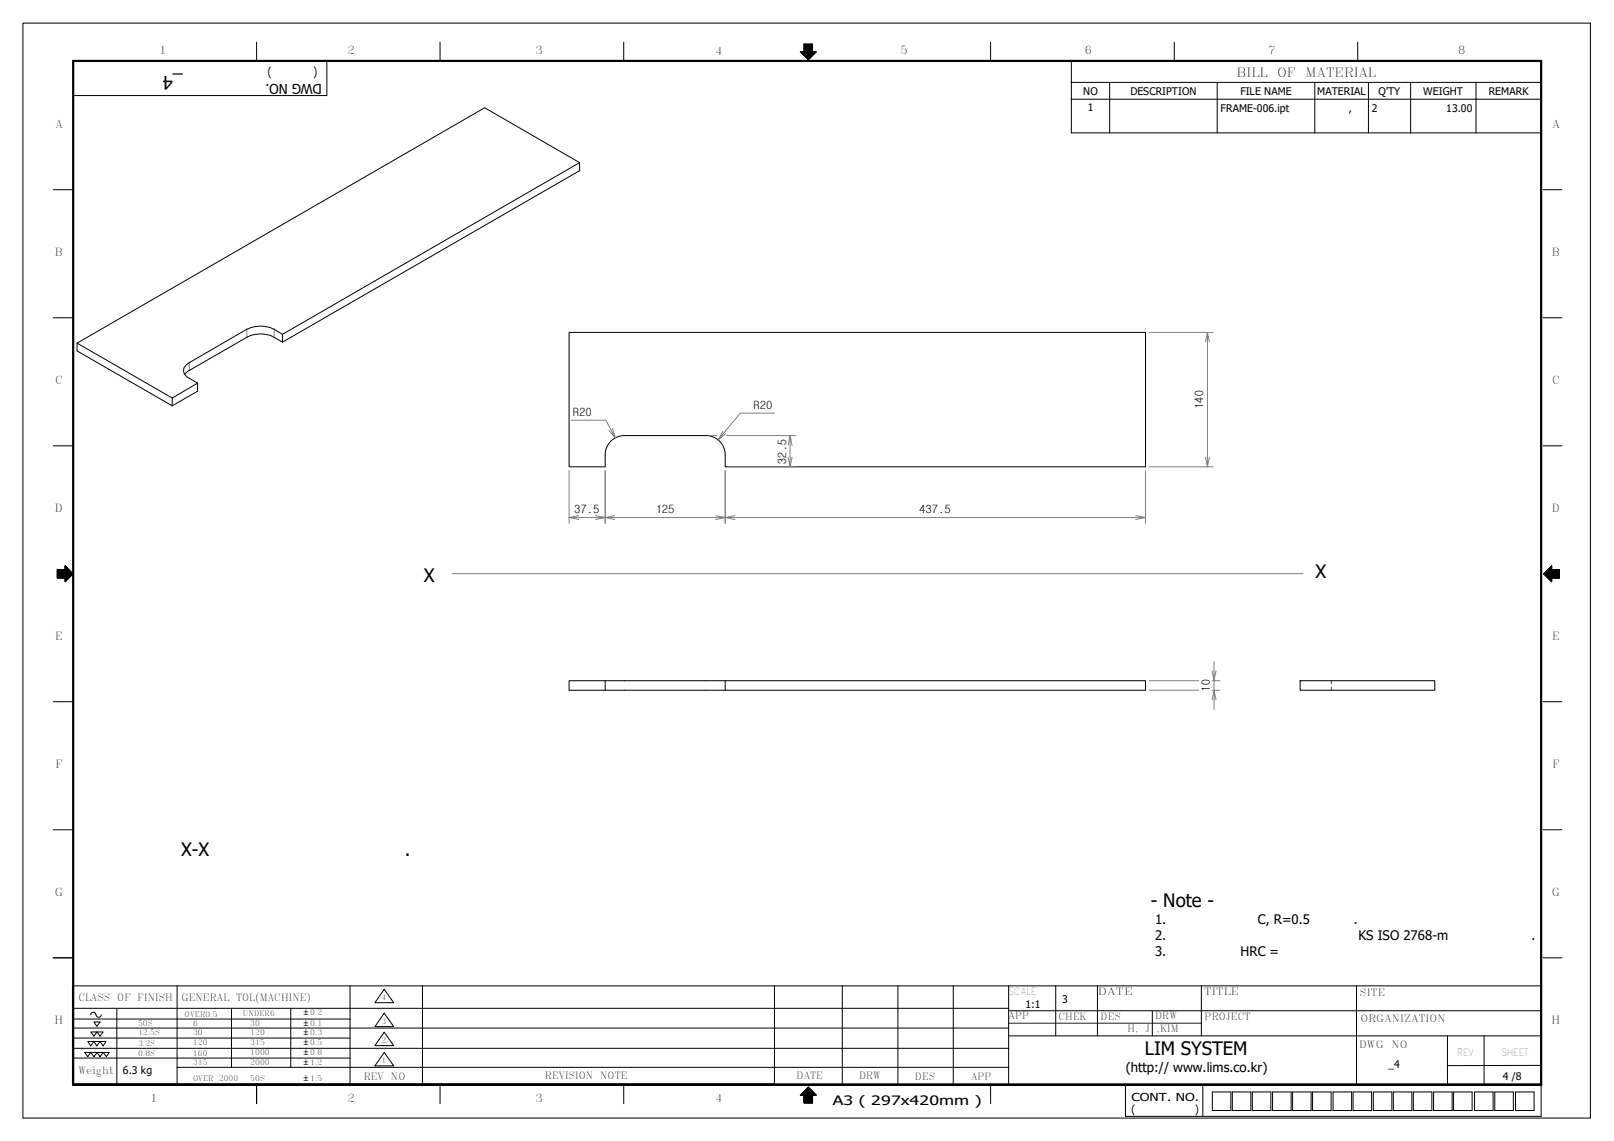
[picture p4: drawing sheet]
<svg xmlns="http://www.w3.org/2000/svg" width="420mm" height="297mm" viewBox="0 0 420 297" stroke-linecap="round" stroke-linejoin="round" font-family="sans-serif">
<g fill="none" stroke="#000" stroke-width=".26">
<path d="M212.5 13.5l-2.1 2M150.9 42.3l-77.4 44.7M49.3 98.5l2.1 1.2v2.1l-6.6 3.8-24.7-14.2v-2.1l24.7 14.3M51.4 99.7l-6.6 3.9v2M64.3 87.8l-15 8.6M71.4 87.8l2.1 1.3v-2.1a10.9 10.9 0 0 0-3.8-1.9 8.5 8.5 0 0 0-5.4 .6l-15 8.7M73.5 89.1l77.4-44.7v-2.1l-24.7-14.2-106.1 61.2M162.6 113.4h21.2a5 5 0 0 1 5 5v3.1h109.4v-35h-150.1v35h9.4a7.9 7.9 0 0 1 1.2-6.3 5 5 0 0 1 3.8-1.8M157.5 177.2h-9.4v2.5h150.1v-2.5h-109.4M157.5 177.2h31.3M157.5 177.2v2.5M188.8 177.2v2.5"/>
<path d="M338.5 177.2h35v2.5h-35z"/>
</g>
<path d="M346.6 177.2v.8M346.6 178.9v.8" fill="none" stroke="#008000" stroke-width=".26"/>
<path d="M49.3 94.4v2M64.3 85.7v2.1M71.4 85.7v2.1M117.7 149.3h221.5" fill="none" stroke="#808080" stroke-width=".26"/>
<g fill="none" stroke="#000" stroke-width=".26">
<path d="M66.8 11v4.9M85.1 16.1v8.8h-66.1M114.6 11v4.9M162.4 11v4.9M257.9 11v4.9M305.7 11v4.9M353.4 11v4.9M13.8 49.4h4.9M401.7 49.4h4.9M13.8 82.7h4.9M49.3 94.4a2.14 2.14 0 0 0-1.5 2 2.14 2.14 0 0 0 1.5 2.1M49.3 96.4l-1.2 1.1"/>
<path d="M64.3 87.8a7.6 7.6 0 0 1 7.1 0M401.7 82.7h4.9M13.8 116.1h4.9M401.7 116.1h4.9M14.9 148.3h2.1v-1l2 2.1-2 2v-.9h-2.1zM13.8 182.7h4.9M401.7 182.7h4.9M13.8 216h4.9M401.7 216h4.9M13.8 249.4h4.9M401.7 249.4h4.9M66.8 282.4v4.9"/>
<path d="M114.6 282.4v4.9M162.4 282.4v4.9M257.9 282.4v4.9M313.1 282.4v8.1M315.6 284.3h4.8v4.8h-4.8zM320.8 284.3h4.8v4.8h-4.8zM326 284.3h4.8v4.8h-4.8zM331.3 284.3h4.8v4.8h-4.8zM336.5 284.3h4.8v4.8h-4.8zM341.7 284.3h4.8v4.8h-4.8zM347 284.3h4.9v4.8h-4.9zM352.2 284.3h4.9v4.8h-4.9z"/>
<path d="M357.5 284.3h4.8v4.8h-4.8zM362.7 284.3h4.8v4.8h-4.8zM367.9 284.3h4.8v4.8h-4.8zM373.2 284.3h4.8v4.8h-4.8zM378.4 284.3h4.8v4.8h-4.8zM383.9 284.3h4.8v4.8h-4.8zM389.1 284.3h4.9v4.8h-4.9zM394.5 284.3h4.9v4.8h-4.9zM401.2 282.4v8.2h-108.2"/>
</g>
<!-- layer: 0 -->
<path d="M401.9 149.4l2-1.1v2.2zM401.9 149.4l2 1.1v.9zM403.9 147.3v1l-2 1.1zM403.9 148.3h2.1v2.2zM403.9 148.3l2.1 2.2h-2.1zM209.3 285.1l2.2 2h-2.2zM209.3 285.1h2.2v2zM210.4 283l1.1 2.1h-2.2zM210.4 283l2.1 2.1h-1zM208.3 285.1l2.1-2.1-1.1 2.1z" fill="#000" stroke="#000" stroke-width=".26"/>
<path d="M14.9 148.3h2.1l-2.1 2.2zM17 148.3v2.2h-2.1zM17 148.3l2 1.1-2 1.1zM17 150.5l2-1.1-2 2zM17 147.3l2 2.1-2-1.1z" fill="#000" stroke="#000" stroke-width=".26"/>
<path d="M209.3 13.5h2.2l-1.1 2zM208.3 13.5h1l1.1 2zM209.3 11.5h2.2v2zM209.3 11.5l2.2 2h-2.2zM211.5 13.5h1l-2.1 2z" fill="#000" stroke="#000" stroke-width=".26"/>
<g fill="none" stroke="#000" stroke-width=".26">
<path d="M278.9 21.4v-5.5h122.3v5.5M278.9 21.4h122.3v4.4M278.9 21.4v13.2h122.3v-8.8M278.9 25.8h122.3M288.9 21.4v13.2M316.9 21.4v13.2M342.3 21.4v13.2M356.2 21.4v13.2M367.2 21.4v13.2M384.2 21.4v13.2M46.1 256.7v25.5M91.1 256.7v25.5"/>
<path d="M100 257.5l2.5 3.5h-4.9zM110 256.6v25.6M201.6 256.7v25.5h-182.7v-25.5h382.3v25.5h-382.3M219.3 256.7v25.7M233.7 256.7v25.7M248.2 256.7v25.5M262.6 256.7v25.5M274.8 256.7v13M285.7 256.7v13M312.7 256.7v13M353.1 256.7v25.5M18.9 275.4h72.2"/>
<path d="M18.9 270.2h72.2M18.9 265.3h72.2M18.9 267.6h243.6M18.9 262.5h243.7M18.9 272.9h243.7M22 274h1.6l-.7 1.1zM22.9 271.1h1.5l-.8 1.2zM23.6 274h1.7l-.9 1.1zM23.6 268.7h1.7l-.9 1zM23.6 264.2a.67 .67 0 0 1 .7-.7 .67 .67 0 0 1 .7 .7M24.4 271.1h1.6l-.8 1.2zM24.4 266.1h1.6l-.8 1.1z"/>
<path d="M25 264.2a.67 .67 0 0 0 .7 .6 .67 .67 0 0 0 .7-.6M25.3 274h1.6l-.9 1.1zM25.3 268.7h1.6l-.9 1zM26 271.1h1.6l-.7 1.2zM26.9 274h1.5l-.7 1.1zM30.4 262.5v19.7M46.1 277.9h216.5M60.3 262.5v15.4M75.7 262.5v15.4M100 263.8l2.5 3.5h-4.9zM100 268.7l2.5 3.5h-4.9zM100 274l2.5 3.5h-4.9z"/>
<path d="M262.6 263.1h138.6M262.6 269.7h138.6M300 263.1v6.6M376.8 269.7v12.5M386.3 269.7v12.5M401.2 277.4h-24.4"/>
</g>
<!-- layer: SkizziergeometrieWIN-ISO -->
<path d="M6 6h408v285.1h-408z" fill="none" stroke="#000" stroke-width=".26"/>
<!-- layer: 0 -->
<path d="M212.5 13.5h-1v-2h-2.2v2h-1l2.1 2M14.9 148.3h2.1v-1l2 2.1-2 2v-.9h-2.1zM403.9 147.3v1h2.1v2.2h-2.1v.9l-2-2zM208.3 285.1l2.1-2.1 2.1 2.1h-1v2h-2.2v-2zM293 282.4v8.2" fill="none" stroke="#000" stroke-width=".26"/>
<path d="M19 15.9h382.2v266.5h-382.2z" fill="none" stroke="#000" stroke-width=".57"/>
<path d="M262.6 266.4h50.1" fill="none" stroke="#400040" stroke-width=".26"/>
<g fill="none" stroke="#808080" stroke-width=".26">
<path d="M299.1 86.5h16.7M314.3 86.5l-.5 2.5M314.8 89l-.5-2.5v35l-.5-2.5M148.7 109.4h9l2.5 4.6-1.6-1.9M159.4 111.6l.8 2.4M184.8 113.4h1.8M188.9 112.9l-2 1.6M189.2 113.4h18M201.7 107.6h-9l-5.8 6.9 1.3-2.2M205.7 113.4l-.5 2.5M206.2 115.9l-.5-2.5v8.1l-.5-2.5M206.2 119l-.5 2.5"/>
<path d="M314.8 119l-.5 2.5M148.1 134.7l2.6 .5M148.1 122.5v13.8M150.7 134.2l-2.6 .5h9.4l-2.4 .5M155.1 134.2l4.9 1M157.5 122.5v13.8M160 134.2l-2.5 .5h31.3l-2.5 .5M186.3 134.2l5 1M188.8 122.5v13.8M189.8 121.5h17.4M191.3 134.2l-2.5 .5h109.4l-2.5 .5M295.7 134.2l2.5 .5"/>
<path d="M298.2 122.5v13.8M299.1 121.5h16.7M299.1 177.2h12.9M299.1 179.7h12.9M315.5 177.2h2.1M315.5 179.7h2.1M316 172.2v5l-.5-2.5M316.5 174.7l-.5 2.5v2.5l-.5 2.5M316.5 182.2l-.5-2.5v5"/>
</g>
<g font-size="4.8">
<text x="47.6" y="19.8" transform="rotate(180 47.6 19.8)">_4</text>
<text x="110.4" y="151.4">X</text>
<text x="342.5" y="150.4">X</text>
<text x="47.2" y="222.9">X-X</text>
<text x="105.3" y="222.9">.</text>
<text x="299.6" y="236.1">- Note -</text>
<text x="298" y="274.6">LIM SYSTEM</text>
</g>
<text font-size="3.5" x="83.8" y="21.8" transform="rotate(-180 83.8 21.8)">DWG NO.</text>
<g font-size="3.4">
<text x="300.7" y="240.6">1.</text>
<text x="300.7" y="244.7">2.</text>
<text x="327.5" y="240.6">C, R=0.5</text>
<text x="352.4" y="240.6">.</text>
<text x="353.6" y="244.7">KS ISO 2768-m</text>
<text x="398.7" y="244.7">.</text>
<text x="300.7" y="248.8">3.</text>
<text x="322.9" y="248.8">HRC =</text>
<text x="293.1" y="279.1">(http:// www.lims.co.kr)</text>
<text x="216.8" y="287.6">A3 ( 297x420mm )</text>
</g>
<g font-size="3.3">
<text x="321.9" y="19.9">BILL</text>
<text x="332.5" y="19.9">OF</text>
<text x="339.9" y="19.9">MATERIAL</text>
</g>
<g font-size="3.1">
<text x="70.7" y="18.1" transform="rotate(180 70.7 18.1)">)</text>
<text x="82.5" y="18.1" transform="rotate(180 82.5 18.1)">(</text>
</g>
<g font-size="3">
<text x="196.2" y="106.5">R20</text>
<text x="313.2" y="106.5" transform="rotate(-90 313.2 106.5)">140</text>
<text x="149.2" y="108.3">R20</text>
<text x="204.7" y="120.8" transform="rotate(-90 204.7 120.8)">32.5</text>
<text x="149.5" y="133.7">37.5</text>
<text x="170.7" y="133.7">125</text>
<text x="239.3" y="133.7">437.5</text>
<text x="315" y="180.1" transform="rotate(-90 315 180.1)">10</text>
</g>
<g font-size="2.9">
<text x="41.5" y="14.1">1</text>
<text x="90.4" y="14.1">2</text>
<text x="139.4" y="14.1">3</text>
<text x="186.2" y="14.2">4</text>
<text x="234.4" y="14.1">5</text>
<text x="282.4" y="14.1">6</text>
<text x="330.1" y="14.1">7</text>
<text x="379.6" y="14.1">8</text>
<text x="14.4" y="33.3">A</text>
<text x="404.1" y="33.3">A</text>
<text x="14.3" y="66.6">B</text>
<text x="404" y="66.6">B</text>
<text x="14.4" y="99.9">C</text>
<text x="404.1" y="99.9">C</text>
<text x="14.3" y="133.2">D</text>
<text x="404" y="133.2">D</text>
<text x="14.4" y="166.5">E</text>
<text x="404.1" y="166.5">E</text>
<text x="14.4" y="199.9">F</text>
<text x="404.1" y="199.9">F</text>
<text x="14.3" y="233.2">G</text>
<text x="404" y="233.2">G</text>
<text x="14.2" y="266.5">H</text>
<text x="403.9" y="266.5">H</text>
<text x="39.1" y="286.9">1</text>
<text x="90.4" y="286.8">2</text>
<text x="139.4" y="286.8">3</text>
<text x="186.2" y="286.8">4</text>
<text x="294.6" y="286.5">CONT. NO.</text>
<text x="294.6" y="289.9">(</text>
<text x="311.1" y="289.9">)</text>
</g>
<g font-size="2.7">
<text x="282" y="24.7">NO</text>
<text x="283.1" y="29">1</text>
<text x="294.3" y="24.7">DESCRIPTION</text>
<text x="317.8" y="29.1">FRAME-006.ipt</text>
<text x="322.9" y="24.6">FILE NAME</text>
<text x="342.9" y="24.6">MATERIAL</text>
<text x="351.2" y="29.1">,</text>
<text x="357.1" y="29.1">2</text>
<text x="358.8" y="24.7">Q'TY</text>
<text x="370.5" y="24.7">WEIGHT</text>
<text x="376.5" y="29.1">13.00</text>
<text x="387.5" y="24.6">REMARK</text>
<text x="267" y="262.4">1:1</text>
<text x="276.5" y="261.2">3</text>
<text x="32" y="279.6">6.3 kg</text>
<text x="361.4" y="278">_4</text>
<text x="391.2" y="281.1">4 /8</text>
</g>
<g font-size="2.6">
<text x="20.4" y="260.5">CLASS</text>
<text x="30.5" y="260.5">OF FINISH</text>
<text x="47.2" y="260.7">GENERAL TOL(MACHINE)</text>
<text x="262.6" y="258.9">SCALE</text>
<text x="285.8" y="259.1">DATE</text>
<text x="313.5" y="259.1">TITLE</text>
<text x="353.9" y="259.4">SITE</text>
<text x="262.6" y="265.2">APP</text>
<text x="275.5" y="265.4">CHEK</text>
<text x="286.5" y="265.5">DES</text>
<text x="293.5" y="268.8">H, J</text>
<text x="300.7" y="265.3">DRW</text>
<text x="301.2" y="268.8">,KIM</text>
<text x="313.6" y="265.6">PROJECT</text>
<text x="354.1" y="266.1">ORGANIZATION</text>
<text x="353.8" y="272.7">DWG</text>
<text x="362.3" y="272.7">NO</text>
<text x="379.3" y="274.9">REV</text>
<text x="390.8" y="274.9">SHEET</text>
<text x="20.4" y="279.5">Weight</text>
<text x="94.7" y="281.2">REV NO</text>
<text x="141.9" y="281">REVISION</text>
<text x="156.3" y="281">NOTE</text>
<text x="207.3" y="280.8">DATE</text>
<text x="223.6" y="280.8">DRW</text>
<text x="238.1" y="281.1">DES</text>
<text x="252.8" y="281">APP</text>
</g>
<g font-size="2">
<text x="99.3" y="260.3">4</text>
<text x="35.9" y="267.2">50S</text>
<text x="35.9" y="269.5">12.5S</text>
<text x="48.1" y="264.7">OVER0.5</text>
<text x="50.3" y="267.1">6</text>
<text x="50.3" y="269.5">30</text>
<text x="63.2" y="264.5">UNDER6</text>
<text x="65.2" y="267.1">30</text>
<text x="65.2" y="269.4">120</text>
<text x="79.1" y="264.3">±0.2</text>
<text x="79.1" y="267.1">±0.1</text>
<text x="79.1" y="269.5">±0.3</text>
<text x="99.3" y="266.5">3</text>
<text x="35.9" y="272.2">3.2S</text>
<text x="35.9" y="274.8">0.8S</text>
<text x="50.2" y="272.1">120</text>
<text x="50.2" y="274.8">160</text>
<text x="65.2" y="272.1">315</text>
<text x="65.2" y="274.7">1000</text>
<text x="79.1" y="272.1">±0.5</text>
<text x="79.1" y="274.8">±0.8</text>
<text x="99.3" y="271.5">2</text>
<text x="50.2" y="277.4">315</text>
<text x="50.3" y="281.4">OVER 2000</text>
<text x="65.2" y="277.3">2000</text>
<text x="65.2" y="281.4">50S</text>
<text x="79.1" y="277.4">±1.2</text>
<text x="79.1" y="281.4">±1.5</text>
<text x="99.3" y="276.7">1</text>
</g>
</svg>
